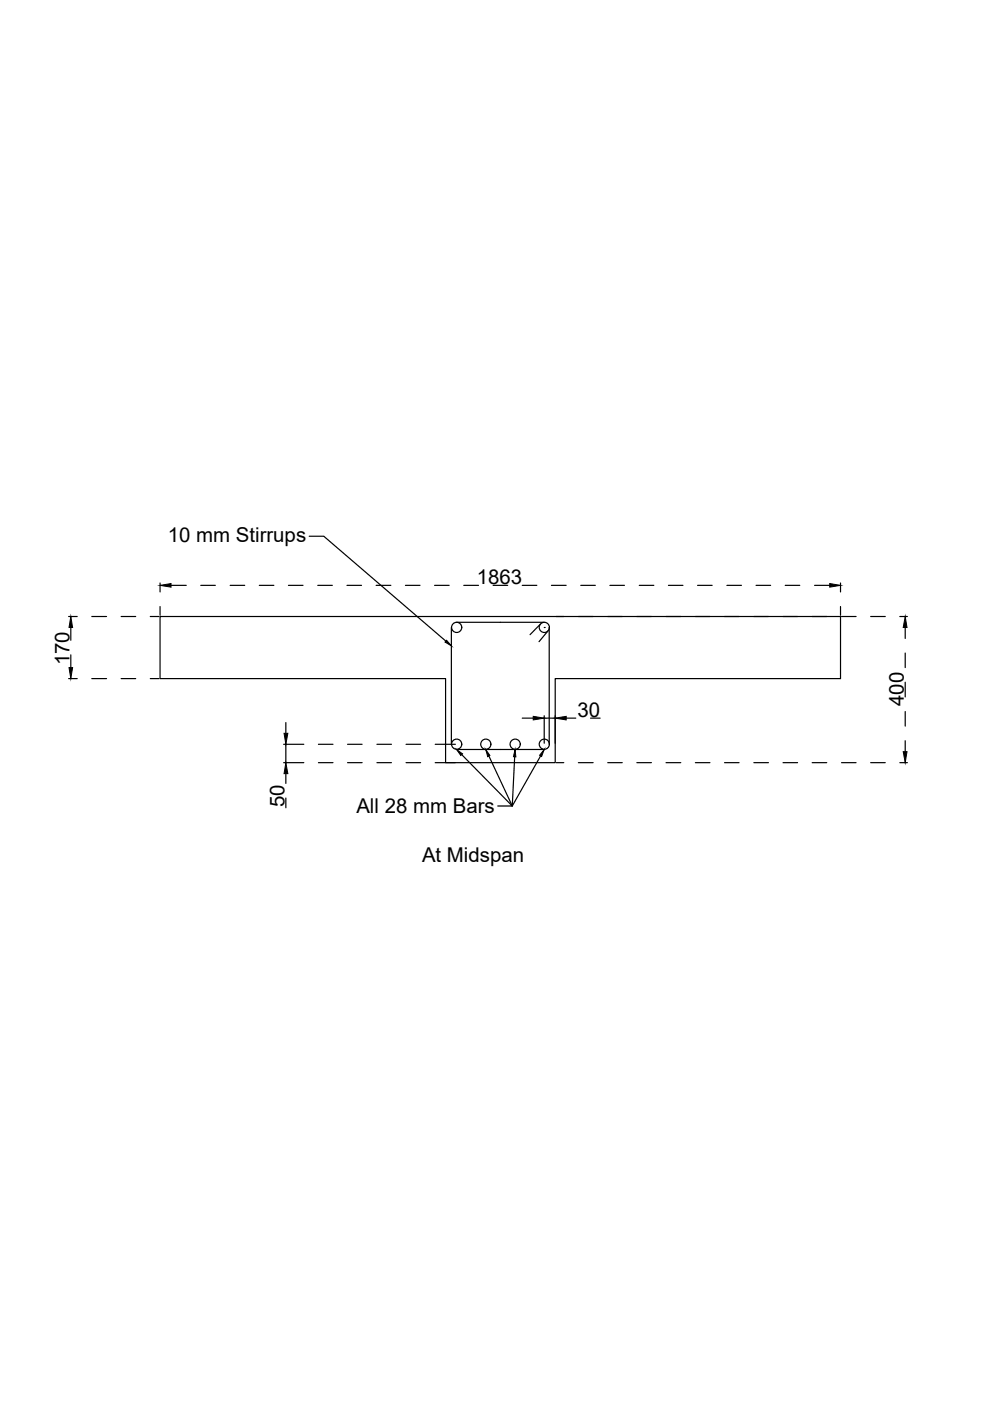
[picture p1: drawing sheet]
<svg xmlns="http://www.w3.org/2000/svg" width="210mm" height="297mm" viewBox="0 0 210 297" stroke-linecap="round" stroke-linejoin="round" font-family="sans-serif">
<!-- layer: 0 -->
<g fill="none" stroke="#000" stroke-width=".25">
<path d="M65.6 113.7h3.1l25.8 22.2M33.9 130.7h144.3v13.2h-60.5v17.8h-23.2v-17.8h-60.6zM95.7 133v24.8M96.8 131.9h18.6M114.6 132.3l-2.2 2.3M115.4 133h.1M116.2 133.8l-1.9 2.2M116.4 133v24.8M96.8 158.9h18.6M97.9 160l10.7 10.9h-3.1M103.7 160.3l4.9 10.6M109.1 160.5l-.5 10.4"/>
<path d="M114.6 160.3l-6 10.6"/>
<circle cx="96.8" cy="133" r="1.08"/>
<circle cx="115.4" cy="133" r="1.08"/>
<circle cx="96.8" cy="157.8" r="1.08"/>
<circle cx="103" cy="157.8" r="1.08"/>
<circle cx="109.2" cy="157.8" r="1.08"/>
<circle cx="115.4" cy="157.8" r="1.08"/>
</g>
<!-- layer: dimensions -->
<g fill="none" stroke="#000" stroke-width=".25">
<path d="M14.5 130.7h1.9M15 133v2.7M15 138.8v2.7M19.5 130.7h3.1M25.7 130.7h3.1M31.9 130.7h1.8M33.9 123.6v1.9M33.9 128.6v1.9M36.3 124.1h3.2M42.6 124.1h3.1M48.8 124.1h3.1M55 124.1h3.1"/>
<path d="M61.2 124.1h3M67.4 124.1h3.1M73.6 124.1h3.1M79.7 124.1h3.2M86 124.1h3.1M92.1 124.1h3.1M98.3 124.1h3.2M104.5 124.1h3.1M110.7 124.1h3.1M116.9 124.1h3.1M117.9 130.7h1.6M122.6 130.7h3.2"/>
<path d="M123.1 124.1h3.1M128.8 130.7h3.1M129.3 124.1h3.1M135 130.7h3.1M135.5 124.1h3.1M141.2 130.7h3.1M141.7 124.1h3.1M147.4 130.7h3.1M147.9 124.1h3.1M153.6 130.7h3.1M154.1 124.1h3.1M159.8 130.7h3.1"/>
<path d="M160.3 124.1h3.1M166 130.7h3.1M166.5 124.1h3.1M172.2 130.7h3.1M172.7 124.1h3.2M178.2 123.6v1.9M178.2 128.6v1.9M178.4 130.7h3.1M184.6 130.7h3.1M190.8 130.7h1.6M191.9 133v2.4M191.9 138.5v3"/>
<path d="M14.5 143.9h1.9M19.5 143.9h3.1M25.7 143.9h3.1M31.9 143.9h1.8M60.1 157.8h4.3M60.6 153.2v2.3M60.6 157.8v3.9M67.5 157.8h3.1M73.7 157.8h3.1M79.9 157.8h3.1M86.1 157.8h3.1M92.3 157.8h4.2"/>
<path d="M110.7 152.3h2.4M115.4 151.8v5.8M115.4 152.3h2.3M117.7 151.8v5.8M120 152.3h2.1M125.2 152.3h2M191.9 144.6v3.2M191.9 150.9v3.1M191.9 157v2.4M60.1 161.7h4.3M60.6 164v2.1M60.6 169.2v2.1"/>
<path d="M67.5 161.7h3.1M73.7 161.7h3.1M79.9 161.7h3.1M86.1 161.7h3.1M92.3 161.7h4.2M117.9 161.7h1.6M122.6 161.7h3.2M128.8 161.7h3.1M135 161.7h3.1M141.2 161.7h3.1M147.4 161.7h3.1M153.6 161.7h3.1"/>
<path d="M159.8 161.7h3.1M166 161.7h3.1M172.2 161.7h3.1M178.4 161.7h3.1M184.6 161.7h3.1M190.8 161.7h1.6"/>
</g>
<path d="M15 130.7l.4 2.3h-.8zM33.9 124.1l2.4-.4v.8zM175.9 123.7l2.3 .4-2.3 .4zM191.9 130.7l.4 2.3h-.8zM14.6 141.5h.8l-.4 2.4zM60.2 155.5h.8l-.4 2.3zM113.1 151.9l2.3 .4-2.3 .3zM117.7 152.3l2.3-.4v.7zM191.5 159.4h.8l-.4 2.3zM60.6 161.7l.4 2.3h-.8z" fill="#000" stroke="#000" stroke-width=".21"/>
<!-- layer: 0 -->
<path d="M94.7 135.7l1 1.2-1.4-.8zM96.8 158.9l1.3 .9-.4 .4zM103 158.9l.9 1.3-.5 .2zM109.2 158.9l.2 1.6-.5-.1zM115.4 158.9l-.6 1.5-.4-.3z" fill="#000" stroke="#000" stroke-width=".21"/>
<g font-size="4.3">
<text x="35.6" y="114.9">10 mm Stirrups</text>
<text x="101.1" y="123.8">1863</text>
<text x="14.7" y="141" transform="rotate(-90 14.7 141)">170</text>
<text x="191.6" y="149.7" transform="rotate(-90 191.6 149.7)">400</text>
<text x="122.4" y="152">30</text>
<text x="60.3" y="171.2" transform="rotate(-90 60.3 171.2)">50</text>
<text x="75.6" y="172.4">All 28 mm Bars</text>
<text x="89.5" y="182.7">At Midspan</text>
</g>
</svg>
